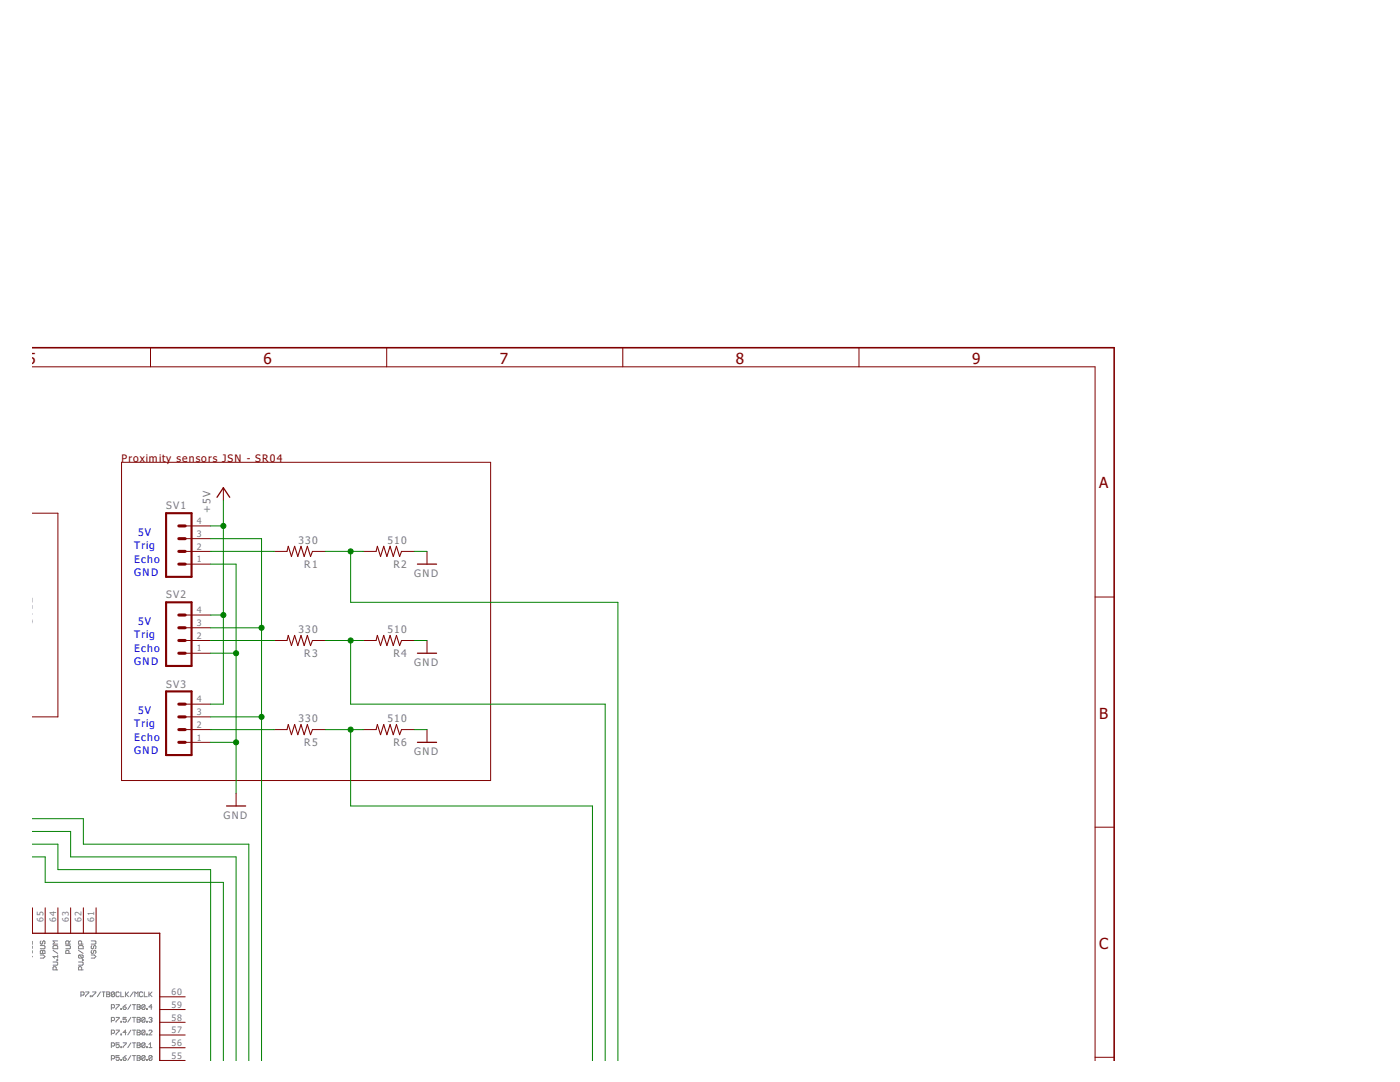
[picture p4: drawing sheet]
<svg xmlns="http://www.w3.org/2000/svg" width="279mm" height="216mm" viewBox="0 0 279 216" stroke-linecap="round" stroke-linejoin="round" font-family="sans-serif">
<g fill="none" stroke="#808080" stroke-width=".2">
<path d="M6.3 190.8v.2M6.3 189.7v.5M6.3 187.8v.6M6.3 188.7v.6M8 190.6h.7l.3 .3-.3 .3h-.7M8 189.8l.2-.2 .3 .2 .3-.2 .2 .2v.4h-1zM8 188.7h.8l.2 .1-.2 .5h-.8M8.2 187.7l-.2 .2 .2 .5 .3-.2v-.3l.2-.2 .3 .2-.2 .5M8.5 189.8v.4M10.6 192h.8l.1 .1-.1 .5h-.8M10.6 189.6l.9 .6M10.7 188.7h.7l.1 .1v.5h-.9v-.5z"/>
<path d="M11.2 193.5v-.4l-.2-.2h-.3l-.1 .2v.4h.9M11.4 191.5h.1v.2h-.1zM11.5 187.7h-.9l.3 .4-.3 .3h.9M11.5 190.6v.6M11.5 190.9h-.9l.3 .3M13.1 188.7h.8l.2 .1-.2 .5h-.8M13.8 188.4v-.5l-.2-.2h-.3l-.2 .2v.5h1M13.8 190.2v-.4l-.2-.2-.5 .2v.4h1M14.1 187.7l-.3 .4M15.7 192h.7l.2 .1-.2 .5h-.7M15.7 189.6l.9 .6M15.8 190.6l-.1 .1 .1 .5h.6"/>
<path d="M15.8 190.6h.6l.2 .1-.2 .5M15.8 188.7h.6l.2 .1v.5h-.9v-.5zM15.8 190.6l.6 .6M16.2 198.6h.4l.2-.2v-.3l-.2-.2h-.4v1M16.3 188.4v-.5l-.2-.2h-.3l-.1 .2v.5h.9M16.3 193.5v-.4l-.2-.2h-.3l-.1 .2v.4h.9M16.4 191.5h.2v.2h-.2zM17.1 197.9h.6l-.6 1M18 198.7h.2v.2h-.2zM18.2 187.7h.8l.1 .2-.1 .5h-.8M18.2 190.6h.6l.3 .3-.3 .3h-.6M18.4 189.6l-.2 .2 .2 .4 .3-.1v-.3l.1-.2 .3 .2-.1 .4"/>
<path d="M18.4 188.7l-.2 .5 .3 .1 .2-.5 .3-.1 .1 .1-.1 .5M18.5 197.9h.6l-.6 1M20 197.9l-.6 1M20.4 197.9h.6M20.7 197.9v1M21.3 197.9h.5l.1 .2-.1 .3 .1 .3-.1 .2h-.5zM21.3 198.4h.5M22.9 198.1l-.2-.2h-.3l-.2 .2v.6M22.9 198.1v.6l-.2 .2h-.3l-.2-.2M22.9 198.1l-.7 .6M23.8 198.1l-.2-.2h-.3l-.1 .2v.6l.1 .2h.3l.2-.2M24.1 197.9v1h.6"/>
<path d="M25 197.9v1M25.2 198.4l.5 .5M25.7 197.9l-.7 .7M26.6 197.9l-.6 1M26.9 198.9v-1l.3 .3 .3-.3v1M28.5 198.1l-.2-.2h-.3l-.2 .2v.6l.2 .2h.3l.2-.2M28.8 197.9v1h.6M29.7 197.9v1M29.9 198.4l.4 .5M30.3 197.9l-.6 .7M22.2 201.1h.5l.2-.2v-.3l-.2-.1h-.5v.9M22.2 203.6h.5l.2-.1v-.3l-.2-.2h-.5v1"/>
<path d="M22.2 206.2h.5l.2-.2v-.3l-.2-.2h-.5v1M22.2 208.7h.5l.2-.1v-.3l-.2-.2h-.5v.9M22.2 211.3h.5l.2-.2v-.3l-.2-.2h-.5v1M23.2 200.5h.6l-.6 .9M23.2 203h.6l-.6 1M23.2 205.5h.6l-.6 1M23.8 208.1h-.6v.5l.3-.2 .3 .2-.2 .4h-.3l-.1-.1M23.8 210.6h-.6v.5l.3-.2 .3 .2-.2 .5h-.3l-.1-.2M24.1 201.3h.2v.1h-.2zM24.1 203.8h.2v.2h-.2zM24.1 206.3h.2v.2h-.2zM24.1 208.9h.2v.1h-.2z"/>
<path d="M24.1 211.4h.2v.2h-.2zM24.6 200.9h.4l.2 .4-.2 .1h-.3zM24.6 208.1h.6l-.6 .9M24.6 211.1h.4l.2 .3-.2 .2h-.3zM25.2 203h-.6v.5l.3-.2 .3 .2-.2 .5h-.3l-.1-.2M25.2 206h-.6l.4-.5v1M25.2 200.5l-.6 .4M25.2 210.6l-.6 .5M26.1 200.5l-.6 .9M26.1 203l-.6 1M26.1 205.5l-.6 1M26.1 208.1l-.6 .9"/>
<path d="M26.1 210.6l-.6 1M26.4 200.5h.7M26.4 203h.7M26.4 205.5h.7M26.4 208.1h.7M26.4 210.6h.7M26.8 200.5v.9M26.8 203v1M26.8 205.5v1M26.8 208.1v.9M26.8 210.6v1M27.4 210.6h.4l.2 .2-.2 .3 .2 .3-.2 .2h-.4z"/>
<path d="M27.4 208.1h.4l.2 .2-.2 .3 .2 .3-.2 .1h-.4zM27.4 200.5h.4l.2 .1-.2 .3 .2 .4-.2 .1h-.4zM27.4 200.9h.4M27.4 203h.4l.2 .2-.2 .3 .2 .3-.2 .2h-.4zM27.4 205.5h.4l.2 .2-.2 .3 .2 .3-.2 .2h-.4zM27.4 203.5h.4M27.4 206h.4M27.4 208.6h.4M27.4 211.1h.4M28.9 203.2v.6l-.1 .2h-.3l-.2-.2M28.9 200.6l-.1-.1h-.3l-.2 .1v.7M28.9 200.6v.7l-.1 .1h-.3l-.2-.1"/>
<path d="M28.9 203.2l-.1-.2h-.3l-.2 .2v.6M28.9 205.7l-.1-.2h-.3l-.2 .2v.6M28.9 208.3l-.1-.2h-.3l-.2 .2v.6M28.9 210.8l-.1-.2-.5 .2v.6M28.9 205.7v.6l-.1 .2h-.3l-.2-.2M28.9 208.3v.6l-.1 .1h-.3l-.2-.1M28.9 210.8v.6l-.1 .2h-.3l-.2-.2M28.9 200.6l-.6 .7M28.9 203.2l-.6 .6M28.9 205.7l-.6 .6M28.9 208.3l-.6 .6M28.9 210.8l-.6 .6"/>
<path d="M29.3 201.3h.1v.1h-.1zM29.3 203.8h.1v.2h-.1zM29.3 206.3h.1v.2h-.1zM29.3 208.9h.1v.1h-.1zM29.3 211.4h.1v.2h-.1zM29.7 203.2l.2-.2h.3l.1 .2-.1 .3M29.7 205.7l.2-.2h.3l.1 .2-.6 .8h.6M29.7 209h.6M29.7 208.4l.3-.3v.9M30 203.5h.2M30.2 203.5l.1 .1-.1 .4h-.3l-.2-.2M30.3 210.8l-.1-.2-.5 .2v.6"/>
<path d="M30.3 200.9h-.6l.5-.4v.9M30.3 210.8v.6l-.1 .2h-.3l-.2-.2M30.3 210.8l-.6 .6"/>
</g>
<g fill="none" stroke="#800000" stroke-width=".2">
<path d="M6.3 73.2h212.2v138.6M30 69.4v3.8M77.2 69.4v3.8M124.3 69.4v3.8M171.4 69.4v3.8M24.3 92.2h73.6v63.5h-73.6zM44.6 97.3v2.6M6.3 102.4h5.3v40.6h-5.3M37 112.6h5M37 110h5M37 107.5h5M37 104.9h5"/>
<path d="M54.7 110h2.6M62.4 110h2.5M72.5 110h2.6M80.1 110h2.6M85.2 110v2.6M218.5 119.1h3.9M37 130.3h5M37 127.8h5M37 125.3h5M37 122.7h5M54.7 127.8h2.6M62.4 127.8h2.5"/>
<path d="M72.5 127.8h2.6M80.1 127.8h2.6M85.2 127.8v2.5M37 143h5M37 148.1h5M37 145.6h5M37 140.5h5M47.1 158.3v2.5M54.7 145.6h2.6M62.4 145.6h2.5M72.5 145.6h2.6M80.1 145.6h2.6"/>
<path d="M85.2 145.6v2.5M218.5 165.1h3.9M6.5 181.1v5.1M9 181.1v5.1M11.6 181.1v5.1M14.1 181.1v5.1M16.6 181.1v5.1M19.2 181.1v5.1M31.9 198.9h5.1M31.9 201.4h5.1M31.9 204h5.1M31.9 206.5h5.1"/>
<path d="M31.9 209.1h5.1M31.9 211.6h5.1M218.5 211h3.9"/>
</g>
<path d="M43.3 99.2l1.3-1.9 1.2 1.9M83.3 112.6h3.8M83.3 130.3h3.8M83.3 148.1h3.8M45.2 160.8h3.8M6.3 186.2h25.6v25.6" fill="none" stroke="#800000" stroke-width=".25"/>
<path d="M33.1 102.4h5.1v12.7h-5.1zM33.1 120.2h5.1v12.7h-5.1zM33.1 138h5.1v12.7h-5.1z" fill="none" stroke="#800000" stroke-width=".42"/>
<path d="M35.7 107.5h1.3M35.7 110h1.3M35.7 112.6h1.3M35.7 104.9h1.3M35.7 125.3h1.3M35.7 127.8h1.3M35.7 130.3h1.3M35.7 122.7h1.3M35.7 143h1.3M35.7 145.6h1.3M35.7 148.1h1.3M35.7 140.5h1.3" fill="none" stroke="#800000" stroke-width=".61"/>
<path d="M6.3 69.4h216.1v142.4" fill="none" stroke="#800000" stroke-width=".32"/>
<path d="M57.3 110l.2-1 .7 2 .6-2 .6 2 .7-2 .6 2 .6-2 .7 2 .4-1M75.1 110l.2-1 .6 2 .7-2 .6 2 .7-2 .6 2 .6-2 .7 2 .3-1M57.3 127.8l.2-1 .7 2 .6-2 .6 2 .7-2 .6 2 .6-2 .7 2 .4-1M75.1 127.8l.2-1 .6 2 .7-2 .6 2 .7-2 .6 2 .6-2 .7 2 .3-1M57.3 145.6l.2-1 .7 2 .6-2 .6 2 .7-2 .6 2 .6-2 .7 2 .4-1M75.1 145.6l.2-1 .6 2 .7-2 .6 2 .7-2 .6 2 .6-2 .7 2 .3-1" fill="none" stroke="#800000" stroke-width=".21"/>
<g fill="none" stroke="#008000" stroke-width=".2">
<path d="M44.6 99.9v40.6h-2.6M42 112.6h5.1v45.7M42 110h12.7M42 104.9h2.6M42 107.5h10.2v104.3M64.9 110h7.6M70 110v10.2h53.3v91.6M82.7 110h2.5M42 130.3h5.1M42 127.8h12.7M42 122.7h2.6M42 125.3h10.2"/>
<path d="M64.9 127.8h7.6M70 127.8v12.7h50.8v71.3M82.7 127.8h2.5M42 148.1h5.1M42 145.6h12.7M42 143h10.2M64.9 145.6h7.6M70 145.6v15.2h48.2v51M82.7 145.6h2.5M6.3 171h2.7v5.1h35.6v35.7M6.3 163.4h10.3v5h33.1v43.4M6.3 168.4h5.3v5.1h30.4v38.3"/>
<path d="M6.3 165.9h7.8v5.1h33v40.8"/>
</g>
<g fill="#008000" stroke="#008000" stroke-width=".2">
<circle cx="47.1" cy="130.3" r=".51"/>
<circle cx="47.1" cy="148.1" r=".51"/>
<circle cx="44.6" cy="104.9" r=".51"/>
<circle cx="44.6" cy="122.7" r=".51"/>
<circle cx="70" cy="110" r=".51"/>
<circle cx="70" cy="127.8" r=".51"/>
<circle cx="70" cy="145.6" r=".51"/>
<circle cx="52.2" cy="125.3" r=".51"/>
<circle cx="52.2" cy="143" r=".51"/>
</g>
<g font-size="3.7" fill="#800000">
<text x="5.5" y="72.6">5</text>
<text x="52.6" y="72.6">6</text>
<text x="99.7" y="72.6">7</text>
<text x="146.9" y="72.6">8</text>
<text x="194" y="72.6">9</text>
<text x="219.4" y="97.5">A</text>
<text x="219.4" y="143.4">B</text>
<text x="219.4" y="189.3">C</text>
</g>
<text font-size="2.5" fill="#800000" x="24.3" y="92.2">Proximity sensors JSN - SR04</text>
<g font-size="2.5" fill="#808080">
<text x="33.1" y="101.6">SV1</text>
<text x="42" y="102.4" transform="rotate(-90 42 102.4)">+5V</text>
<text x="59.6" y="108.5">330</text>
<text x="60.7" y="113.3">R1</text>
<text x="77.3" y="108.5">510</text>
<text x="78.5" y="113.3">R2</text>
<text x="33.1" y="119.4">SV2</text>
<text x="82.7" y="115.1">GND</text>
<text x="6.5" y="124.5" transform="rotate(-90 6.5 124.5)">SV12</text>
<text x="59.6" y="126.3">330</text>
<text x="60.7" y="131.1">R3</text>
<text x="77.3" y="126.3">510</text>
<text x="78.5" y="131.1">R4</text>
<text x="33.1" y="137.2">SV3</text>
<text x="82.7" y="132.9">GND</text>
<text x="59.6" y="144.1">330</text>
<text x="60.7" y="148.9">R5</text>
<text x="77.3" y="144.1">510</text>
<text x="78.5" y="148.9">R6</text>
<text x="82.7" y="150.7">GND</text>
<text x="44.6" y="163.4">GND</text>
</g>
<g font-size="2.5" fill="#00f">
<text x="27.6" y="106.9">5V</text>
<text x="26.8" y="109.6">Trig</text>
<text x="26.8" y="112.2">Echo</text>
<text x="26.8" y="114.9">GND</text>
<text x="27.6" y="124.7">5V</text>
<text x="26.8" y="127.4">Trig</text>
<text x="26.8" y="130">Echo</text>
<text x="26.8" y="132.7">GND</text>
<text x="27.6" y="142.5">5V</text>
<text x="26.8" y="145.1">Trig</text>
<text x="26.8" y="147.8">Echo</text>
<text x="26.8" y="150.5">GND</text>
</g>
<g font-size="2.1" fill="#808080">
<text x="39.3" y="107.1">3</text>
<text x="39.3" y="104.6">4</text>
<text x="39.3" y="112.2">1</text>
<text x="39.3" y="109.7">2</text>
<text x="39.3" y="124.9">3</text>
<text x="39.3" y="122.4">4</text>
<text x="39.3" y="130">1</text>
<text x="39.3" y="127.4">2</text>
<text x="39.3" y="142.7">3</text>
<text x="39.3" y="140.1">4</text>
<text x="39.3" y="147.8">1</text>
<text x="39.3" y="145.2">2</text>
<text x="8.7" y="183.9" transform="rotate(-90 8.7 183.9)">65</text>
<text x="11.2" y="183.9" transform="rotate(-90 11.2 183.9)">64</text>
<text x="13.7" y="183.9" transform="rotate(-90 13.7 183.9)">63</text>
<text x="16.3" y="183.9" transform="rotate(-90 16.3 183.9)">62</text>
<text x="18.8" y="183.9" transform="rotate(-90 18.8 183.9)">61</text>
<text x="34.2" y="198.6">60</text>
<text x="34.2" y="201.1">59</text>
<text x="34.2" y="203.6">58</text>
<text x="34.2" y="206.2">57</text>
<text x="34.2" y="208.7">56</text>
<text x="34.2" y="211.3">55</text>
</g>
</svg>
